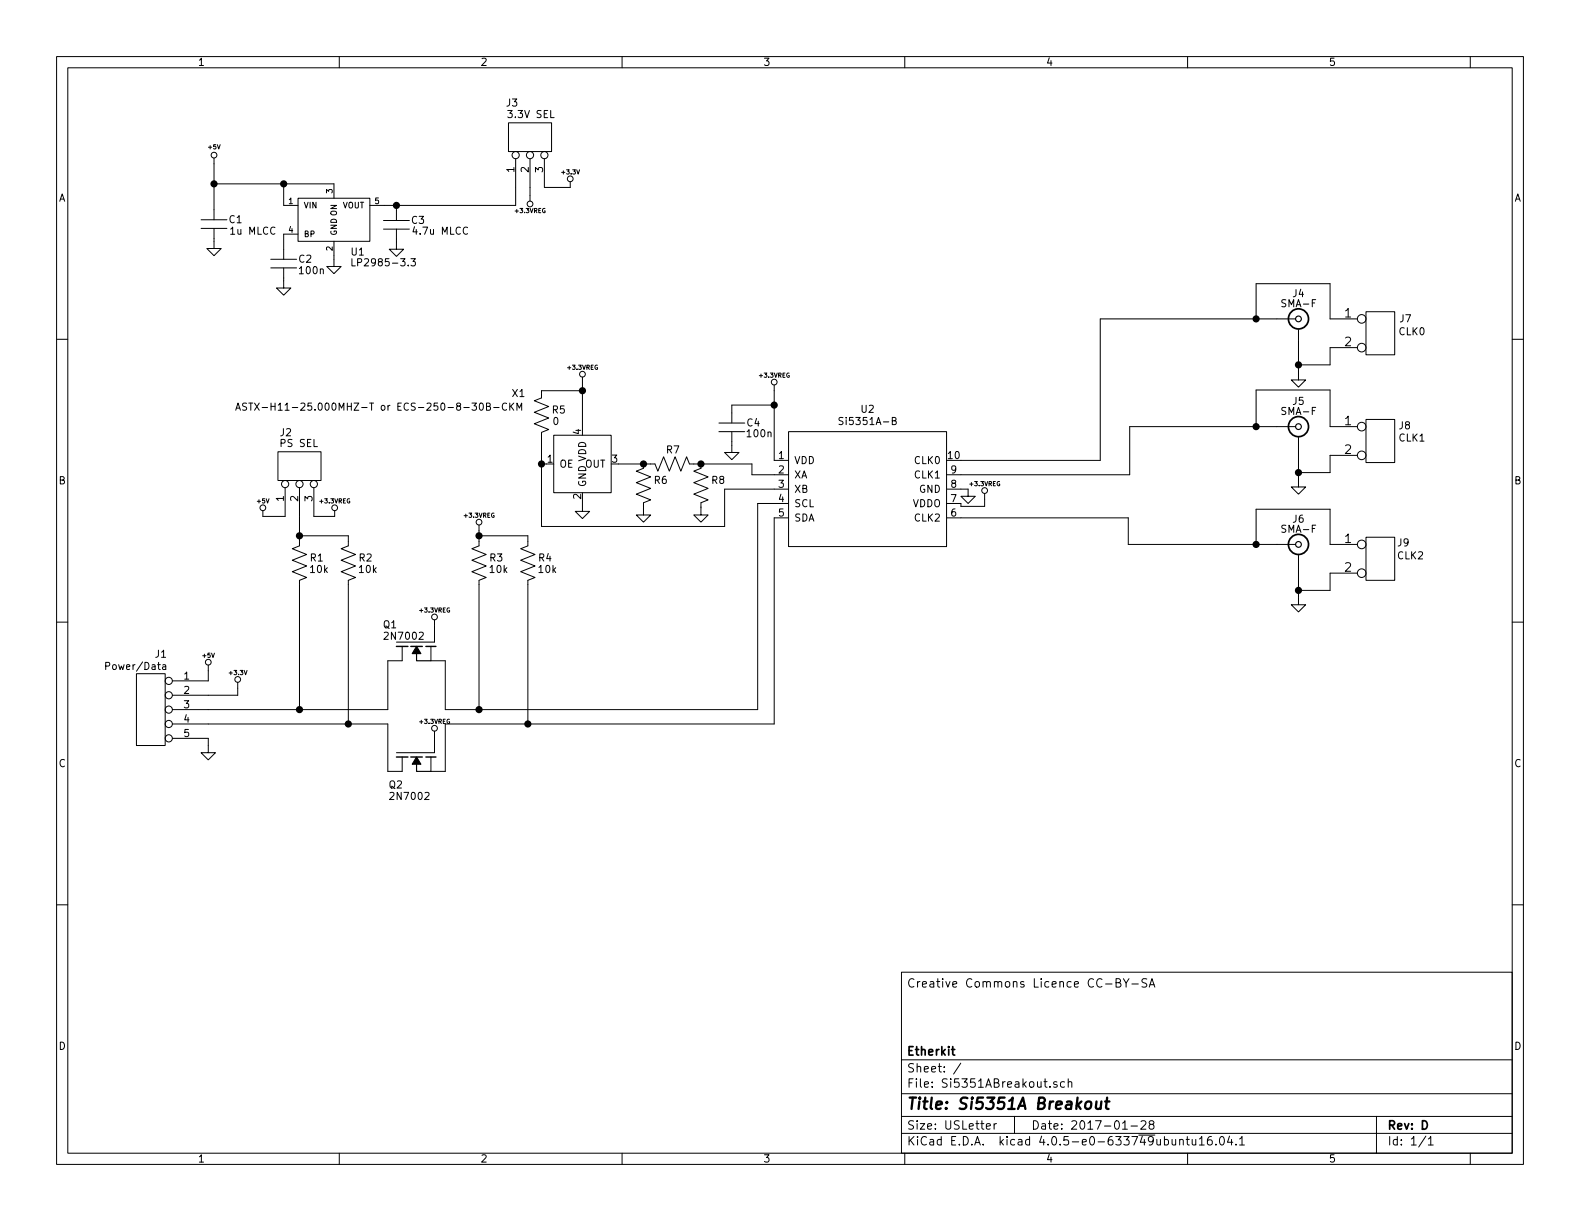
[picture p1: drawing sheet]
EESchema Schematic File Version 2
LIBS:Si5351ABreakout-rescue
LIBS:EtherkitKicadLibrary
LIBS:power
LIBS:device
LIBS:transistors
LIBS:conn
LIBS:linear
LIBS:regul
LIBS:74xx
LIBS:cmos4000
LIBS:adc-dac
LIBS:memory
LIBS:xilinx
LIBS:microcontrollers
LIBS:dsp
LIBS:microchip
LIBS:analog_switches
LIBS:motorola
LIBS:texas
LIBS:intel
LIBS:audio
LIBS:interface
LIBS:digital-audio
LIBS:philips
LIBS:display
LIBS:cypress
LIBS:siliconi
LIBS:opto
LIBS:atmel
LIBS:contrib
LIBS:valves
LIBS:Si5351ABreakout-cache
EELAYER 25 0
EELAYER END
$Descr USLetter 11000 8500
encoding utf-8
Sheet 1 1
Title "Si5351A Breakout"
Date "2017-01-28"
Rev "D"
Comp "Etherkit"
Comment1 ""
Comment2 ""
Comment3 ""
Comment4 "Creative Commons Licence CC-BY-SA"
$EndDescr
$Comp
L SI5351A U2
U 1 1
P 6040 3405
F 0 "U2" H 6040 3965 50  0000 C CNN
F 1 "Si5351A-B" H 6040 3880 50  0000 C CNN
F 2 "EtherkitKicadLibrary:MSOP-10" H 6040 3405 50  0001 C CNN
F 3 "DOCUMENTATION" H 6040 3405 50  0001 C CNN
	1    6040 3405
	1    0    0    -1  
$EndComp
$Comp
L BNC J4
U 1 1
P 9040 2220
F 0 "J4" H 9040 2400 50  0000 C CNN
F 1 "SMA-F" H 9040 2330 50  0000 C CNN
F 2 "EtherkitKicadLibrary:SMA-ENDLAUNCH" H 9040 2220 60  0001 C CNN
F 3 "" H 9040 2220 60  0000 C CNN
	1    9040 2220
	1    0    0    -1  
$EndComp
$Comp
L BNC J5
U 1 1
P 9040 2970
F 0 "J5" H 9040 3150 50  0000 C CNN
F 1 "SMA-F" H 9040 3080 50  0000 C CNN
F 2 "EtherkitKicadLibrary:SMA-ENDLAUNCH" H 9040 2970 60  0001 C CNN
F 3 "" H 9040 2970 60  0000 C CNN
	1    9040 2970
	1    0    0    -1  
$EndComp
$Comp
L BNC J6
U 1 1
P 9040 3790
F 0 "J6" H 9040 3970 50  0000 C CNN
F 1 "SMA-F" H 9040 3900 50  0000 C CNN
F 2 "EtherkitKicadLibrary:SMA-ENDLAUNCH" H 9040 3790 60  0001 C CNN
F 3 "" H 9040 3790 60  0000 C CNN
	1    9040 3790
	1    0    0    -1  
$EndComp
$Comp
L GND #PWR01
U 1 1
P 6740 3405
F 0 "#PWR01" H 6740 3405 30  0001 C CNN
F 1 "GND" H 6740 3335 30  0001 C CNN
F 2 "" H 6740 3405 60  0000 C CNN
F 3 "" H 6740 3405 60  0000 C CNN
	1    6740 3405
	1    0    0    -1  
$EndComp
$Comp
L R R4
U 1 1
P 3675 3920
F 0 "R4" H 3795 3960 50  0000 C CNN
F 1 "10k" H 3810 3880 50  0000 C CNN
F 2 "Resistors_SMD:R_0805" H 3675 3920 60  0001 C CNN
F 3 "" H 3675 3920 60  0000 C CNN
	1    3675 3920
	1    0    0    -1  
$EndComp
$Comp
L R R3
U 1 1
P 3335 3920
F 0 "R3" H 3455 3960 50  0000 C CNN
F 1 "10k" H 3470 3880 50  0000 C CNN
F 2 "Resistors_SMD:R_0805" H 3335 3920 60  0001 C CNN
F 3 "" H 3335 3920 60  0000 C CNN
	1    3335 3920
	1    0    0    -1  
$EndComp
$Comp
L CONN_2 J7
U 1 1
P 9610 2320
F 0 "J7" H 9785 2425 50  0000 C CNN
F 1 "CLK0" H 9830 2335 50  0000 C CNN
F 2 "Pin_Headers:Pin_Header_Straight_1x02_Pitch2.54mm" H 9610 2320 60  0001 C CNN
F 3 "" H 9610 2320 60  0000 C CNN
	1    9610 2320
	1    0    0    -1  
$EndComp
$Comp
L CONN_2 J8
U 1 1
P 9610 3070
F 0 "J8" H 9780 3180 50  0000 C CNN
F 1 "CLK1" H 9830 3095 50  0000 C CNN
F 2 "Pin_Headers:Pin_Header_Straight_1x02_Pitch2.54mm" H 9610 3070 60  0001 C CNN
F 3 "" H 9610 3070 60  0000 C CNN
	1    9610 3070
	1    0    0    -1  
$EndComp
$Comp
L CONN_2 J9
U 1 1
P 9610 3890
F 0 "J9" H 9770 4005 50  0000 C CNN
F 1 "CLK2" H 9820 3915 50  0000 C CNN
F 2 "Pin_Headers:Pin_Header_Straight_1x02_Pitch2.54mm" H 9610 3890 60  0001 C CNN
F 3 "" H 9610 3890 60  0000 C CNN
	1    9610 3890
	1    0    0    -1  
$EndComp
$Comp
L GND #PWR02
U 1 1
P 9040 4160
F 0 "#PWR02" H 9040 4160 30  0001 C CNN
F 1 "GND" H 9040 4090 30  0001 C CNN
F 2 "" H 9040 4160 60  0000 C CNN
F 3 "" H 9040 4160 60  0000 C CNN
	1    9040 4160
	1    0    0    -1  
$EndComp
$Comp
L GND #PWR03
U 1 1
P 9040 3340
F 0 "#PWR03" H 9040 3340 30  0001 C CNN
F 1 "GND" H 9040 3270 30  0001 C CNN
F 2 "" H 9040 3340 60  0000 C CNN
F 3 "" H 9040 3340 60  0000 C CNN
	1    9040 3340
	1    0    0    -1  
$EndComp
$Comp
L GND #PWR04
U 1 1
P 9040 2595
F 0 "#PWR04" H 9040 2595 30  0001 C CNN
F 1 "GND" H 9040 2525 30  0001 C CNN
F 2 "" H 9040 2595 60  0000 C CNN
F 3 "" H 9040 2595 60  0000 C CNN
	1    9040 2595
	1    0    0    -1  
$EndComp
$Comp
L +3.3V-RESCUE-Si5351ABreakout #PWR05
U 1 1
P 1655 4790
F 0 "#PWR05" H 1655 4750 30  0001 C CNN
F 1 "+3.3V" H 1655 4900 30  0000 C CNN
F 2 "" H 1655 4790 60  0000 C CNN
F 3 "" H 1655 4790 60  0000 C CNN
	1    1655 4790
	1    0    0    -1  
$EndComp
$Comp
L GND #PWR06
U 1 1
P 1450 5190
F 0 "#PWR06" H 1450 5190 30  0001 C CNN
F 1 "GND" H 1450 5120 30  0001 C CNN
F 2 "" H 1450 5190 60  0000 C CNN
F 3 "" H 1450 5190 60  0000 C CNN
	1    1450 5190
	1    0    0    -1  
$EndComp
$Comp
L C C4
U 1 1
P 5095 2975
F 0 "C4" H 5245 3010 50  0000 C CNN
F 1 "100n" H 5285 2935 50  0000 C CNN
F 2 "Capacitors_SMD:C_0805" H 5095 2975 60  0001 C CNN
F 3 "" H 5095 2975 60  0000 C CNN
	1    5095 2975
	1    0    0    -1  
$EndComp
$Comp
L GND #PWR07
U 1 1
P 5095 3100
F 0 "#PWR07" H 5095 3100 30  0001 C CNN
F 1 "GND" H 5095 3030 30  0001 C CNN
F 2 "" H 5095 3100 60  0000 C CNN
F 3 "" H 5095 3100 60  0000 C CNN
	1    5095 3100
	1    0    0    -1  
$EndComp
$Comp
L MOSFET_N Q1
U 1 1
P 2900 4500
F 0 "Q1" V 2745 4735 50  0000 R CNN
F 1 "2N7002" V 2825 4735 50  0000 R CNN
F 2 "EtherkitKicadLibrary:SOT23-2N7002" H 2900 4500 60  0001 C CNN
F 3 "" H 2900 4500 60  0000 C CNN
	1    2900 4500
	0    -1   1    0   
$EndComp
$Comp
L MOSFET_N Q2
U 1 1
P 2900 5270
F 0 "Q2" V 3090 5465 50  0000 R CNN
F 1 "2N7002" V 3170 5465 50  0000 R CNN
F 2 "EtherkitKicadLibrary:SOT23-2N7002" H 2900 5270 60  0001 C CNN
F 3 "" H 2900 5270 60  0000 C CNN
	1    2900 5270
	0    -1   1    0   
$EndComp
$Comp
L R R2
U 1 1
P 2425 3920
F 0 "R2" H 2545 3960 50  0000 C CNN
F 1 "10k" H 2560 3880 50  0000 C CNN
F 2 "Resistors_SMD:R_0805" H 2425 3920 60  0001 C CNN
F 3 "" H 2425 3920 60  0000 C CNN
	1    2425 3920
	1    0    0    -1  
$EndComp
$Comp
L R R1
U 1 1
P 2085 3920
F 0 "R1" H 2205 3960 50  0000 C CNN
F 1 "10k" H 2220 3880 50  0000 C CNN
F 2 "Resistors_SMD:R_0805" H 2085 3920 60  0001 C CNN
F 3 "" H 2085 3920 60  0000 C CNN
	1    2085 3920
	1    0    0    -1  
$EndComp
$Comp
L CONN_5 J1
U 1 1
P 1050 4940
F 0 "J1" H 980 5330 50  0000 C CNN
F 1 "Power/Data" H 1155 5245 50  0000 C CNN
F 2 "Pin_Headers:Pin_Header_Straight_1x05_Pitch2.54mm" H 1050 4940 60  0001 C CNN
F 3 "" H 1050 4940 60  0000 C CNN
	1    1050 4940
	-1   0    0    -1  
$EndComp
$Comp
L +5V #PWR08
U 1 1
P 1450 4670
F 0 "#PWR08" H 1450 4760 20  0001 C CNN
F 1 "+5V" H 1450 4780 30  0000 C CNN
F 2 "" H 1450 4670 60  0000 C CNN
F 3 "" H 1450 4670 60  0000 C CNN
	1    1450 4670
	1    0    0    -1  
$EndComp
Wire Wire Line
	6690 3405 6740 3405
Wire Wire Line
	9260 2220 9260 1975
Wire Wire Line
	9260 1975 8745 1975
Wire Wire Line
	8745 1975 8745 2220
Connection ~ 8745 2220
Wire Wire Line
	9260 2970 9260 2715
Wire Wire Line
	9260 2715 8745 2715
Wire Wire Line
	8745 2715 8745 2970
Connection ~ 8745 2970
Wire Wire Line
	9260 3790 9260 3545
Wire Wire Line
	9260 3545 8745 3545
Wire Wire Line
	8745 3545 8745 3790
Connection ~ 8745 3790
Wire Wire Line
	9260 4110 9260 3990
Wire Wire Line
	9260 2540 9260 2420
Wire Wire Line
	9260 3290 9260 3170
Wire Wire Line
	9040 3120 9040 3340
Connection ~ 9040 3290
Wire Wire Line
	9040 3940 9040 4160
Connection ~ 9040 4110
Wire Wire Line
	9040 2370 9040 2595
Connection ~ 9040 2540
Wire Wire Line
	6855 3475 6855 3525
Wire Wire Line
	5390 2720 5390 3205
Wire Wire Line
	5235 3230 5235 3305
Wire Wire Line
	5235 3305 5390 3305
Wire Wire Line
	5045 3405 5390 3405
Wire Wire Line
	3335 3695 3335 3770
Wire Wire Line
	3675 3770 3675 3730
Wire Wire Line
	3675 3730 3335 3730
Connection ~ 3335 3730
Wire Wire Line
	6690 3605 7855 3605
Wire Wire Line
	7855 3605 7855 3790
Wire Wire Line
	7855 3790 8890 3790
Wire Wire Line
	6690 3305 7865 3305
Wire Wire Line
	7865 3305 7865 2970
Wire Wire Line
	7865 2970 8890 2970
Wire Wire Line
	6690 3205 7660 3205
Wire Wire Line
	7660 3205 7660 2220
Wire Wire Line
	7660 2220 8890 2220
Wire Wire Line
	1655 4790 1655 4840
Wire Wire Line
	5275 4940 5275 3505
Wire Wire Line
	5275 3505 5390 3505
Wire Wire Line
	1450 5190 1450 5140
Wire Wire Line
	5095 3075 5095 3100
Wire Wire Line
	5095 2875 5095 2820
Wire Wire Line
	5095 2820 5390 2820
Connection ~ 5390 2820
Wire Wire Line
	2085 3595 2085 3770
Wire Wire Line
	2425 3770 2425 3730
Wire Wire Line
	2425 3730 2085 3730
Connection ~ 2085 3730
Wire Wire Line
	1450 4670 1450 4740
Wire Wire Line
	1655 4840 1450 4840
Wire Wire Line
	1450 4940 2700 4940
Wire Wire Line
	2700 4940 2700 4600
Wire Wire Line
	3100 4600 3100 4940
Wire Wire Line
	3100 4940 5275 4940
Wire Wire Line
	2085 4070 2085 4940
Connection ~ 2085 4940
Wire Wire Line
	3335 4070 3335 4940
Connection ~ 3335 4940
Wire Wire Line
	2700 5040 2700 5370
Wire Wire Line
	3100 5370 3100 5040
Wire Wire Line
	3100 5040 5390 5040
Wire Wire Line
	5390 5040 5390 3605
Wire Wire Line
	2425 4070 2425 5040
Connection ~ 2425 5040
Wire Wire Line
	3675 4070 3675 5040
Connection ~ 3675 5040
Wire Wire Line
	1450 5040 2700 5040
Wire Wire Line
	3025 5130 3025 5170
Wire Wire Line
	3025 4355 3025 4400
$Comp
L CONN_3 J2
U 1 1
P 2085 3245
F 0 "J2" V 2315 3340 50  0000 C CNN
F 1 "PS SEL" V 2240 3250 50  0000 C CNN
F 2 "Pin_Headers:Pin_Header_Straight_1x03_Pitch2.54mm" H 2085 3245 60  0001 C CNN
F 3 "" H 2085 3245 60  0000 C CNN
	1    2085 3245
	0    -1   -1   0   
$EndComp
$Comp
L +5V #PWR09
U 1 1
P 1830 3595
F 0 "#PWR09" H 1830 3685 20  0001 C CNN
F 1 "+5V" H 1830 3705 30  0000 C CNN
F 2 "" H 1830 3595 60  0000 C CNN
F 3 "" H 1830 3595 60  0000 C CNN
	1    1830 3595
	1    0    0    -1  
$EndComp
Wire Wire Line
	2185 3595 2330 3595
Wire Wire Line
	1985 3595 1830 3595
$Comp
L LP2985 U1
U 1 1
P 2325 1530
F 0 "U1" H 2490 1310 50  0000 C CNN
F 1 "LP2985-3.3" H 2670 1235 50  0000 C CNN
F 2 "EtherkitKicadLibrary:SOT23-5" H 2325 1530 60  0001 C CNN
F 3 "" H 2325 1530 60  0000 C CNN
	1    2325 1530
	1    0    0    -1  
$EndComp
$Comp
L C C2
U 1 1
P 1975 1835
F 0 "C2" H 2125 1870 50  0000 C CNN
F 1 "100n" H 2168 1790 50  0000 C CNN
F 2 "Capacitors_SMD:C_0805" H 1975 1835 60  0001 C CNN
F 3 "" H 1975 1835 60  0000 C CNN
	1    1975 1835
	1    0    0    -1  
$EndComp
$Comp
L C C1
U 1 1
P 1490 1560
F 0 "C1" H 1640 1595 50  0000 C CNN
F 1 "1u MLCC" H 1760 1515 50  0000 C CNN
F 2 "Capacitors_SMD:C_0805" H 1490 1560 60  0001 C CNN
F 3 "" H 1490 1560 60  0000 C CNN
	1    1490 1560
	1    0    0    -1  
$EndComp
$Comp
L C C3
U 1 1
P 2760 1565
F 0 "C3" H 2910 1600 50  0000 C CNN
F 1 "4.7u MLCC" H 3065 1525 50  0000 C CNN
F 2 "Capacitors_SMD:C_0805" H 2760 1565 60  0001 C CNN
F 3 "" H 2760 1565 60  0000 C CNN
	1    2760 1565
	1    0    0    -1  
$EndComp
$Comp
L GND #PWR010
U 1 1
P 1975 1955
F 0 "#PWR010" H 1975 1955 30  0001 C CNN
F 1 "GND" H 1975 1885 30  0001 C CNN
F 2 "" H 1975 1955 60  0000 C CNN
F 3 "" H 1975 1955 60  0000 C CNN
	1    1975 1955
	1    0    0    -1  
$EndComp
$Comp
L GND #PWR011
U 1 1
P 1490 1680
F 0 "#PWR011" H 1490 1680 30  0001 C CNN
F 1 "GND" H 1490 1610 30  0001 C CNN
F 2 "" H 1490 1680 60  0000 C CNN
F 3 "" H 1490 1680 60  0000 C CNN
	1    1490 1680
	1    0    0    -1  
$EndComp
$Comp
L GND #PWR012
U 1 1
P 2760 1685
F 0 "#PWR012" H 2760 1685 30  0001 C CNN
F 1 "GND" H 2760 1615 30  0001 C CNN
F 2 "" H 2760 1685 60  0000 C CNN
F 3 "" H 2760 1685 60  0000 C CNN
	1    2760 1685
	1    0    0    -1  
$EndComp
$Comp
L CONN_3 J3
U 1 1
P 3690 955
F 0 "J3" V 3925 1080 50  0000 C CNN
F 1 "3.3V SEL" V 3845 950 50  0000 C CNN
F 2 "Pin_Headers:Pin_Header_Straight_1x03_Pitch2.54mm" H 3690 955 60  0001 C CNN
F 3 "" H 3690 955 60  0000 C CNN
	1    3690 955 
	0    -1   -1   0   
$EndComp
$Comp
L +3.3V-RESCUE-Si5351ABreakout #PWR013
U 1 1
P 3970 1305
F 0 "#PWR013" H 3970 1265 30  0001 C CNN
F 1 "+3.3V" H 3970 1415 30  0000 C CNN
F 2 "" H 3970 1305 60  0000 C CNN
F 3 "" H 3970 1305 60  0000 C CNN
	1    3970 1305
	1    0    0    -1  
$EndComp
Wire Wire Line
	2675 1430 3590 1430
Wire Wire Line
	3590 1430 3590 1305
Wire Wire Line
	3690 1360 3690 1305
Wire Wire Line
	3970 1305 3790 1305
Wire Wire Line
	2760 1465 2760 1430
Connection ~ 2760 1430
Wire Wire Line
	2760 1665 2760 1685
$Comp
L GND #PWR014
U 1 1
P 2325 1805
F 0 "#PWR014" H 2325 1805 30  0001 C CNN
F 1 "GND" H 2325 1735 30  0001 C CNN
F 2 "" H 2325 1805 60  0000 C CNN
F 3 "" H 2325 1805 60  0000 C CNN
	1    2325 1805
	1    0    0    -1  
$EndComp
Wire Wire Line
	2325 1805 2325 1780
Wire Wire Line
	1975 1935 1975 1955
Wire Wire Line
	1975 1735 1975 1630
Wire Wire Line
	1490 1660 1490 1680
Wire Wire Line
	1490 1140 1490 1460
Wire Wire Line
	1490 1280 2325 1280
Connection ~ 1490 1280
Wire Wire Line
	1975 1430 1975 1280
Connection ~ 1975 1280
$Comp
L OSCILLATOR X1
U 1 1
P 4055 3230
F 0 "X1" H 3610 3725 50  0000 C CNN
F 1 "ASTX-H11-25.000MHZ-T or ECS-250-8-30B-CKM" H 2640 3630 50  0000 C CNN
F 2 "EtherkitKicadLibrary:ASTX-H11-25.000MHZ-T" H 4055 3230 60  0001 C CNN
F 3 "" H 4055 3230 60  0000 C CNN
	1    4055 3230
	1    0    0    -1  
$EndComp
$Comp
L GND #PWR015
U 1 1
P 4055 3510
F 0 "#PWR015" H 4055 3510 30  0001 C CNN
F 1 "GND" H 4055 3440 30  0001 C CNN
F 2 "" H 4055 3510 60  0000 C CNN
F 3 "" H 4055 3510 60  0000 C CNN
	1    4055 3510
	1    0    0    -1  
$EndComp
Wire Wire Line
	4055 3480 4055 3510
Wire Wire Line
	3770 3665 5045 3665
Wire Wire Line
	5045 3665 5045 3405
$Comp
L +3.3VREG #PWR016
U 1 1
P 3690 1360
F 0 "#PWR016" H 3690 1320 30  0001 C CNN
F 1 "+3.3VREG" H 3690 1470 30  0000 C CNN
F 2 "" H 3690 1360 60  0000 C CNN
F 3 "" H 3690 1360 60  0000 C CNN
	1    3690 1360
	-1   0    0    1   
$EndComp
$Comp
L +3.3VREG #PWR017
U 1 1
P 5390 2720
F 0 "#PWR017" H 5390 2680 30  0001 C CNN
F 1 "+3.3VREG" H 5390 2830 30  0000 C CNN
F 2 "" H 5390 2720 60  0000 C CNN
F 3 "" H 5390 2720 60  0000 C CNN
	1    5390 2720
	1    0    0    -1  
$EndComp
$Comp
L +3.3VREG #PWR018
U 1 1
P 4055 2665
F 0 "#PWR018" H 4055 2625 30  0001 C CNN
F 1 "+3.3VREG" H 4055 2775 30  0000 C CNN
F 2 "" H 4055 2665 60  0000 C CNN
F 3 "" H 4055 2665 60  0000 C CNN
	1    4055 2665
	1    0    0    -1  
$EndComp
$Comp
L +3.3VREG #PWR019
U 1 1
P 6855 3475
F 0 "#PWR019" H 6855 3435 30  0001 C CNN
F 1 "+3.3VREG" H 6855 3585 30  0000 C CNN
F 2 "" H 6855 3475 60  0000 C CNN
F 3 "" H 6855 3475 60  0000 C CNN
	1    6855 3475
	1    0    0    -1  
$EndComp
$Comp
L +3.3VREG #PWR020
U 1 1
P 3335 3695
F 0 "#PWR020" H 3335 3655 30  0001 C CNN
F 1 "+3.3VREG" H 3335 3805 30  0000 C CNN
F 2 "" H 3335 3695 60  0000 C CNN
F 3 "" H 3335 3695 60  0000 C CNN
	1    3335 3695
	1    0    0    -1  
$EndComp
$Comp
L +3.3VREG #PWR021
U 1 1
P 3025 4355
F 0 "#PWR021" H 3025 4315 30  0001 C CNN
F 1 "+3.3VREG" H 3025 4465 30  0000 C CNN
F 2 "" H 3025 4355 60  0000 C CNN
F 3 "" H 3025 4355 60  0000 C CNN
	1    3025 4355
	1    0    0    -1  
$EndComp
$Comp
L +3.3VREG #PWR022
U 1 1
P 3025 5130
F 0 "#PWR022" H 3025 5090 30  0001 C CNN
F 1 "+3.3VREG" H 3025 5240 30  0000 C CNN
F 2 "" H 3025 5130 60  0000 C CNN
F 3 "" H 3025 5130 60  0000 C CNN
	1    3025 5130
	1    0    0    -1  
$EndComp
$Comp
L +3.3VREG #PWR023
U 1 1
P 2330 3595
F 0 "#PWR023" H 2330 3555 30  0001 C CNN
F 1 "+3.3VREG" H 2330 3705 30  0000 C CNN
F 2 "" H 2330 3595 60  0000 C CNN
F 3 "" H 2330 3595 60  0000 C CNN
	1    2330 3595
	1    0    0    -1  
$EndComp
Wire Wire Line
	9260 4110 9040 4110
Wire Wire Line
	9260 3290 9040 3290
Wire Wire Line
	9260 2540 9040 2540
Wire Wire Line
	4055 2665 4055 2980
$Comp
L R R5
U 1 1
P 3770 2890
F 0 "R5" H 3890 2930 50  0000 C CNN
F 1 "0" H 3870 2850 50  0000 C CNN
F 2 "Resistors_SMD:R_0805" H 3770 2890 60  0001 C CNN
F 3 "" H 3770 2890 60  0000 C CNN
	1    3770 2890
	1    0    0    -1  
$EndComp
Wire Wire Line
	3770 3040 3770 3665
Wire Wire Line
	3805 3230 3770 3230
Connection ~ 3770 3230
Wire Wire Line
	3770 2740 3770 2720
Wire Wire Line
	3770 2720 4055 2720
Connection ~ 4055 2720
$Comp
L R R6
U 1 1
P 4480 3380
F 0 "R6" H 4600 3420 50  0000 C CNN
F 1 "0" H 4580 3340 50  0001 C CNN
F 2 "Resistors_SMD:R_0805" H 4480 3380 60  0001 C CNN
F 3 "" H 4480 3380 60  0000 C CNN
	1    4480 3380
	1    0    0    -1  
$EndComp
$Comp
L R R8
U 1 1
P 4880 3380
F 0 "R8" H 5000 3420 50  0000 C CNN
F 1 "0" H 4980 3340 50  0001 C CNN
F 2 "Resistors_SMD:R_0805" H 4880 3380 60  0001 C CNN
F 3 "" H 4880 3380 60  0000 C CNN
	1    4880 3380
	1    0    0    -1  
$EndComp
$Comp
L GND #PWR024
U 1 1
P 4480 3535
F 0 "#PWR024" H 4480 3535 30  0001 C CNN
F 1 "GND" H 4480 3465 30  0001 C CNN
F 2 "" H 4480 3535 60  0000 C CNN
F 3 "" H 4480 3535 60  0000 C CNN
	1    4480 3535
	1    0    0    -1  
$EndComp
$Comp
L GND #PWR025
U 1 1
P 4880 3535
F 0 "#PWR025" H 4880 3535 30  0001 C CNN
F 1 "GND" H 4880 3465 30  0001 C CNN
F 2 "" H 4880 3535 60  0000 C CNN
F 3 "" H 4880 3535 60  0000 C CNN
	1    4880 3535
	1    0    0    -1  
$EndComp
$Comp
L R R7
U 1 1
P 4680 3230
F 0 "R7" V 4775 3225 50  0000 C CNN
F 1 "0" V 4780 3120 50  0001 C CNN
F 2 "Resistors_SMD:R_0805" H 4680 3230 60  0001 C CNN
F 3 "" H 4680 3230 60  0000 C CNN
	1    4680 3230
	0    -1   -1   0   
$EndComp
Wire Wire Line
	4305 3230 4530 3230
Connection ~ 4480 3230
Wire Wire Line
	4830 3230 5235 3230
Connection ~ 4880 3230
Wire Wire Line
	4480 3530 4480 3535
Wire Wire Line
	4880 3530 4880 3535
$Comp
L +5V #PWR026
U 1 1
P 1490 1140
F 0 "#PWR026" H 1490 1100 30  0001 C CNN
F 1 "+5V" H 1490 1260 30  0000 C CNN
F 2 "" H 1490 1140 60  0000 C CNN
F 3 "" H 1490 1140 60  0000 C CNN
	1    1490 1140
	1    0    0    -1  
$EndComp
Wire Wire Line
	6690 3505 6690 3525
Wire Wire Line
	6690 3525 6855 3525
$EndSCHEMATC
